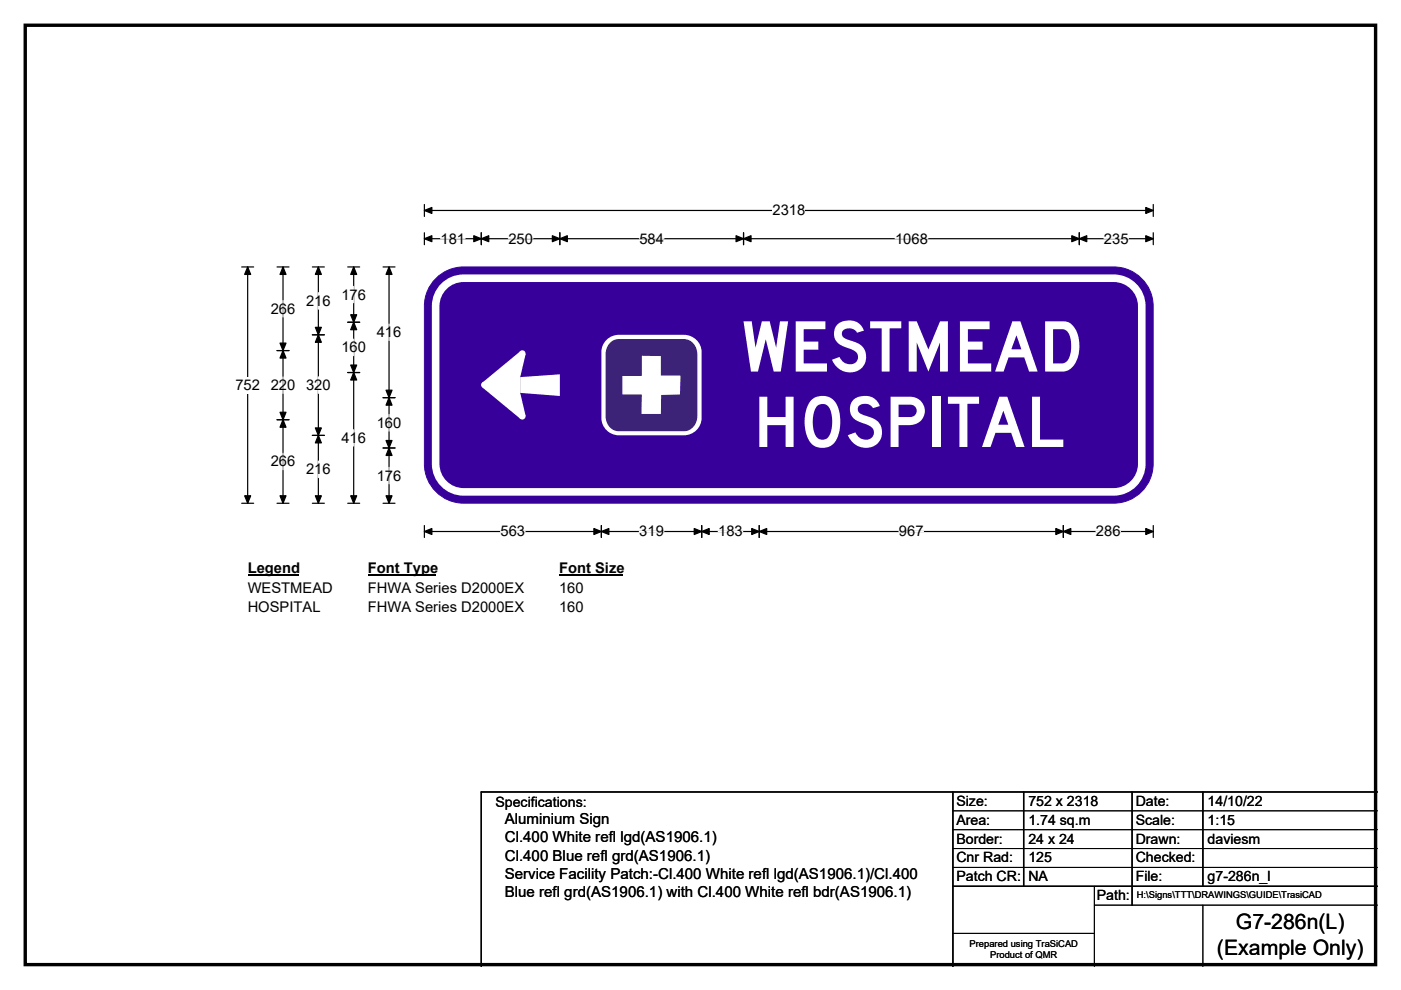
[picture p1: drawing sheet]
<svg xmlns="http://www.w3.org/2000/svg" width="297mm" height="210mm" viewBox="0 0 297 210" stroke-linecap="round" stroke-linejoin="round" font-family="sans-serif">
<path d="M5.4 5.4h286.3v199.2h-286.3z" fill="none" stroke="#000" stroke-width=".72"/>
<path d="M90 44.6h154.5M90 43.4v2.5M244.5 43.4v2.5" fill="none" stroke="#000" stroke-width=".25"/>
<path d="M90 44.6l1.6-.6v1.3zM242.9 44l1.6 .6-1.6 .7z" fill="#000" stroke="#000" stroke-width=".25"/>
<path d="M163.8 42.9h6.9v3.5h-6.9z" fill="#fff"/>
<g fill="none" stroke="#000" stroke-width=".25">
<path d="M51.2 56.6h2.6M52.5 56.6v50.1M90 50.6h154.5M90 49.4v2.5M102 49.4v2.5M118.7 49.4v2.5M157.6 49.4v2.5M228.8 49.4v2.5M244.5 49.4v2.5M51.2 106.7h2.6M90 111.5v2.5M90 112.7h154.5"/>
<path d="M127.5 111.5v2.5M148.8 111.5v2.5M161 111.5v2.5M225.4 111.5v2.5M244.5 111.5v2.5"/>
</g>
<g fill="#000" stroke="#000" stroke-width=".25">
<path d="M52.5 56.6l.6 1.6h-1.2zM90 50.6l1.6-.6v1.3zM102 50.6l1.6-.6v1.3zM100.5 50l1.5 .6-1.5 .7zM117.1 50l1.6 .6-1.6 .7zM118.7 50.6l1.6-.6v1.3zM156.1 50l1.5 .6-1.5 .7zM157.6 50.6l1.6-.6v1.3zM227.2 50l1.6 .6-1.6 .7zM228.8 50.6l1.6-.6v1.3zM242.9 50l1.6 .6-1.6 .7zM51.9 105.2h1.2l-.6 1.5z"/>
<path d="M90 112.7l1.6-.6v1.3zM127.5 112.7l1.6-.6v1.3zM125.9 112.1l1.6 .6-1.6 .7zM147.2 112.1l1.6 .6-1.6 .7zM148.8 112.7l1.6-.6v1.3zM159.4 112.1l1.6 .6-1.6 .7zM161 112.7l1.6-.6v1.3zM223.9 112.1l1.5 .6-1.5 .7zM225.4 112.7l1.6-.6v1.3zM242.9 112.1l1.6 .6-1.6 .7z"/>
</g>
<path d="M93.4 50.6h5.2M107.8 50.6h5.2M135.6 50.6h5.2M189.8 50.6h6.9M234.1 50.6h5.2M106.1 112.7h5.2M135.5 112.7h5.3M152.3 112.7h5.2M190.6 112.7h5.2M232.4 112.7h5.2" fill="none" stroke="#fff" stroke-width=".25"/>
<path d="M49.9 79.9h5.2v3.5h-5.2z" fill="#fff"/>
<g fill="none" stroke="#000" stroke-width=".25">
<path d="M58.7 56.6h2.6M60 56.6v50.1M66.2 56.6h2.6M67.5 56.6v50.1M73.7 56.6h2.6M75 56.6v50.1M81.2 56.6h2.6M82.5 56.6v50.1M58.7 74.4h2.6M66.2 71h2.6M73.7 68.3h2.6M73.7 79h2.6"/>
<path d="M58.7 89h2.6M66.2 92.4h2.6M81.2 84.3h2.6M81.2 95h2.6M58.7 106.7h2.6M66.2 106.7h2.6M73.7 106.7h2.6M81.2 106.7h2.6"/>
</g>
<g fill="#000" stroke="#000" stroke-width=".25">
<path d="M60 56.6l.6 1.6h-1.2zM67.5 56.6l.6 1.6h-1.2zM75 56.6l.6 1.6h-1.2zM82.5 56.6l.6 1.6h-1.3zM60 74.4l.6 1.5h-1.2zM59.4 72.8h1.2l-.6 1.6zM67.5 71l.6 1.6h-1.2zM66.9 69.4h1.2l-.6 1.6zM75 68.3l.6 1.6h-1.2zM74.4 77.4h1.2l-.6 1.6zM74.4 66.8h1.2l-.6 1.5zM75 79l.6 1.6h-1.2z"/>
<path d="M59.4 87.4h1.2l-.6 1.6zM60 89l.6 1.6h-1.2zM66.9 90.8h1.2l-.6 1.6zM67.5 92.4l.6 1.5h-1.2zM82.5 84.3l.6 1.6h-1.3zM81.8 93.4h1.3l-.6 1.6zM81.8 82.8h1.3l-.6 1.5zM82.5 95l.6 1.6h-1.3zM59.4 105.2h1.2l-.6 1.5zM66.9 105.2h1.2l-.6 1.5zM74.4 105.2h1.2l-.6 1.5zM81.8 105.2h1.3l-.6 1.5z"/>
</g>
<path d="M60 63.8v3.4M60 79.9v3.5M67.5 62.1v3.5M67.5 79.9v3.5M75 60.7v3.5M75 71.9v3.5M82.5 68.7v3.5M60 96.1v3.5M67.5 97.8v3.5M75 91.1v3.5M82.5 87.9v3.5M82.5 99.1v3.5" fill="none" stroke="#fff" stroke-width=".25"/>
<path d="M52.5 118.7h10.8v3.5h-10.8z" fill="#fff"/>
<path d="M52.5 122h10.8" fill="none" stroke="#000" stroke-width=".32"/>
<path d="M78 118.7h14.4v3.5h-14.4z" fill="#fff"/>
<path d="M78 122h14.4" fill="none" stroke="#000" stroke-width=".32"/>
<path d="M118.5 118.7h13.5v3.5h-13.5z" fill="#fff"/>
<path d="M118.5 122h13.5" fill="none" stroke="#000" stroke-width=".32"/>
<g fill="#fff">
<path d="M52.5 122.9h18v3.5h-18z"/>
<path d="M78 122.9h33v3.5h-33z"/>
<path d="M118.5 122.9h5.2v3.5h-5.2z"/>
<path d="M52.5 127.1h15.4v3.5h-15.4z"/>
<path d="M78 127.1h33v3.5h-33z"/>
<path d="M118.5 127.1h5.2v3.5h-5.2z"/>
</g>
<path d="M92.4 59.1a8.3 8.3 0 0 1 5.9-2.5h137.9a8.3 8.3 0 0 1 8.3 8.3v33.5a8.4 8.4 0 0 1-8.3 8.3h-137.9a8.3 8.3 0 0 1-8.3-8.3v-33.5a8.3 8.3 0 0 1 2.4-5.8z" fill-rule="evenodd" fill="#37009b" stroke="#37009b" stroke-width=".21"/>
<path d="M94.1 60.7a5.9 5.9 0 0 1 4.2-1.7h137.8a5.9 5.9 0 0 1 6 5.9v33.5a6 6 0 0 1-6 5.9h-137.8a5.9 5.9 0 0 1-5.9-5.9v-33.5a5.9 5.9 0 0 1 1.7-4.2z" fill="none" stroke="#fff" stroke-width="1.6"/>
<g fill="#fff">
<path d="M110.3 80l8.4-.6v4.6l-8.4-.7z"/>
<path d="M102.3 81.1l8.1-6.6 1 .6-1.1 4.9v3.3l1.1 4.9-1 .7-8.1-6.7z" fill-rule="evenodd"/>
<path d="M128.6 72.1a3.7 3.7 0 0 1 2.6-1.1h13.8a3.7 3.7 0 0 1 3.8 3.7v13.9a3.7 3.7 0 0 1-3.8 3.7h-13.8a3.7 3.7 0 0 1-3.7-3.7v-13.9a3.6 3.6 0 0 1 1.1-2.6z" fill-rule="evenodd"/>
<circle cx="110.7" cy="75" r=".68"/>
<circle cx="102.7" cy="81.6" r=".68"/>
<circle cx="110.7" cy="88.3" r=".68"/>
</g>
<path d="M129.4 72.6l1.1-.6 .6-.1h14a3 3 0 0 1 2.7 3.3v13a3.1 3.1 0 0 1-2.7 3.3h-14a2.96 2.96 0 0 1-2.7-3.3v-13a3.5 3.5 0 0 1 1-2.6z" fill-rule="evenodd" fill="#3d2377"/>
<path d="M136.1 75.5h4v4.2h4.2l-.1 4-4 .1-.1 4h-4.1l.1-4.1h-4.2v-4h4.2z" fill-rule="evenodd" fill="#fff"/>
<path d="M202 168v37M217 168v20M240 168v24M255 168v20M292 168h-190v37M202 188h90" fill="none" stroke="#000" stroke-width=".3"/>
<path d="M202 172h90M202 176h90M202 180h90M202 184h90M202 198h30M232 192h60M232 188v17M255 192v13" fill="none" stroke="#000" stroke-width=".21"/>
<g font-size="14.8" fill="#fff">
<text x="157.3" y="78.8">WESTMEAD</text>
<text x="159.7" y="94.8">HOSPITAL</text>
</g>
<g font-size="4.5">
<text x="262" y="197.1">G7-286n(L)</text>
<text x="258" y="202.5">(Example Only)</text>
</g>
<g font-size="3.2">
<text x="107" y="178.7">Cl.400 White refl lgd(AS1906.1)</text>
<text x="107" y="174.9">Aluminium Sign</text>
<text x="107" y="182.5">Cl.400 Blue refl grd(AS1906.1)</text>
<text x="107" y="186.4">Service Facility Patch:-Cl.400 White refl lgd(AS1906.1)/Cl.400</text>
<text x="107" y="190.2">Blue refl grd(AS1906.1) with Cl.400 White refl bdr(AS1906.1)</text>
</g>
<g font-size="3.1">
<text x="163.8" y="45.7">2318</text>
<text x="93.4" y="51.7">181</text>
<text x="107.8" y="51.7">250</text>
<text x="135.6" y="51.7">584</text>
<text x="189.8" y="51.7">1068</text>
<text x="234.1" y="51.7">235</text>
<text x="64.9" y="64.9">216</text>
<text x="72.4" y="63.5">176</text>
<text x="57.4" y="66.5">266</text>
<text x="79.9" y="71.5">416</text>
<text x="72.4" y="74.7">160</text>
<text x="49.9" y="82.7">752</text>
<text x="57.4" y="82.7">220</text>
<text x="64.9" y="82.7">320</text>
<text x="72.4" y="93.9">416</text>
<text x="79.9" y="90.7">160</text>
<text x="57.4" y="98.9">266</text>
<text x="64.9" y="100.6">216</text>
<text x="79.9" y="101.9">176</text>
<text x="106.1" y="113.8">563</text>
<text x="135.5" y="113.8">319</text>
<text x="152.3" y="113.8">183</text>
<text x="190.6" y="113.8">967</text>
<text x="232.4" y="113.8">286</text>
<text x="52.5" y="121.5">Legend</text>
<text x="52.5" y="125.7">WESTMEAD</text>
<text x="78" y="121.5">Font Type</text>
<text x="78" y="125.7">FHWA Series D2000EX</text>
<text x="118.5" y="121.5">Font Size</text>
<text x="118.5" y="125.7">160</text>
<text x="52.5" y="129.9">HOSPITAL</text>
<text x="78" y="129.9">FHWA Series D2000EX</text>
<text x="118.5" y="129.9">160</text>
</g>
<g font-size="3">
<text x="105" y="171.2">Specifications:</text>
<text x="202.8" y="170.9">Size:</text>
<text x="218" y="170.9">752 x 2318</text>
<text x="240.8" y="170.9">Date:</text>
<text x="256" y="170.9">14/10/22</text>
<text x="202.8" y="174.9">Area:</text>
<text x="202.8" y="178.9">Border:</text>
<text x="218" y="174.9">1.74 sq.m</text>
<text x="218" y="178.9">24 x 24</text>
<text x="240.8" y="174.9">Scale:</text>
<text x="240.8" y="178.9">Drawn:</text>
<text x="256" y="174.9">1:15</text>
<text x="256" y="178.9">daviesm</text>
<text x="202.8" y="182.9">Cnr Rad:</text>
<text x="218" y="182.9">125</text>
<text x="240.8" y="182.9">Checked:</text>
<text x="202.8" y="186.9">Patch CR:</text>
<text x="218" y="186.9">NA</text>
<text x="232.5" y="190.9">Path:</text>
<text x="240.8" y="186.9">File:</text>
<text x="256" y="186.9">g7-286n_l</text>
</g>
<g font-size="2">
<text x="241" y="190.5">H:\Signs\TTT\DRAWINGS\GUIDE\TrasiCAD</text>
<text x="205.6" y="200.8">Prepared using TraSiCAD</text>
<text x="209.9" y="203.2">Product of QMR</text>
</g>
</svg>
